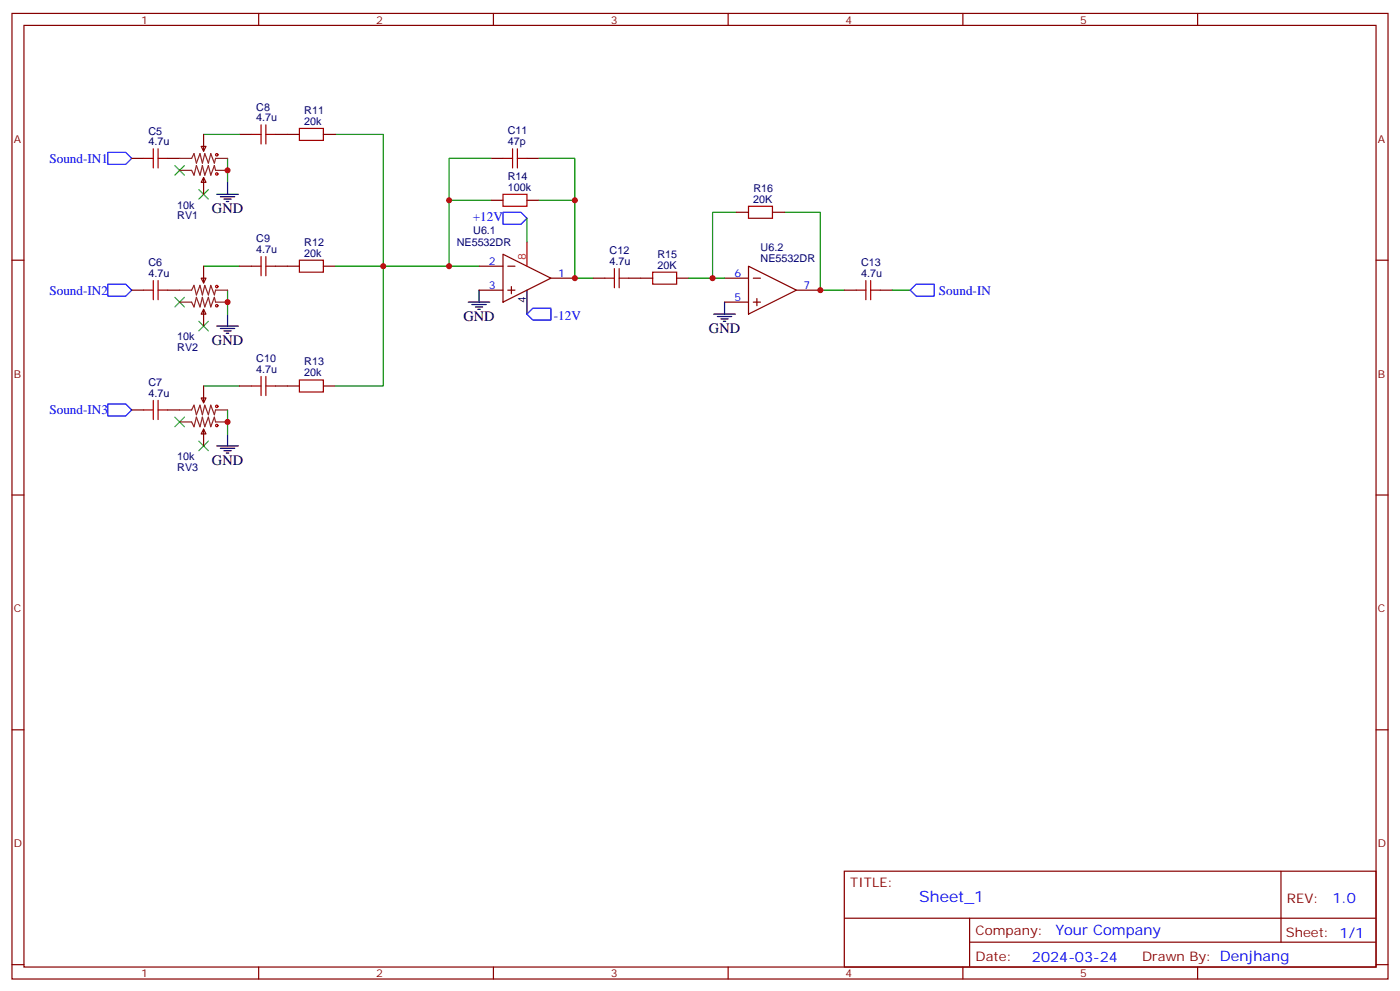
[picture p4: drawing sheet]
<svg xmlns="http://www.w3.org/2000/svg" width="412mm" height="292mm" viewBox="0 0 412 292" stroke-linecap="round" stroke-linejoin="round" font-family="sans-serif">
<g fill="none" stroke="#870000" stroke-width=".35">
<path d="M3.5 4h405.4v284.3h-405.4zM7.1 7.5h398.2v277.3h-398.2zM76.2 4v3.5M145.3 4v3.5M214.5 4v3.5M283.6 4v3.5M352.8 4v3.5M60 39.6v4.9M70.6 39.6h3.5M81.1 39.6h7.1M95.2 39.6h3.6M38.8 46.6h3.5"/>
<path d="M49.4 46.6h3.5M59.3 43.1h1.4l-.7 1.4zM60 52.3l.7 1.4h-1.4zM60 52.3v4.9M144.6 59h3.6M144.6 46.6h3.6M155.2 59h3.5M155.2 46.6h3.5M3.5 76.6h3.6M60 78.4v4.9M70.6 78.4h3.5M81.1 78.4h7.1"/>
<path d="M95.2 78.4h3.6M141.1 78.4h7.1M148.2 74.9l14.1 7-14.1 7.1zM149.6 78.4h2.1M217 62.5h3.5M220.5 78.4l14.1 7-14.1 7.1zM227.5 62.5h3.6M405.3 76.6h3.6M38.8 85.4h3.5M49.4 85.4h3.5M59.3 81.9h1.4l-.7 1.4zM60 91.1l.7 1.4h-1.4z"/>
<path d="M60 91.1v4.9M141.1 85.4h7.1M149.6 85.4h2.1M150.6 84.4v2.1M162.3 81.9h7M174.6 81.9h3.6M185.2 81.9h7.1M199.3 81.9h3.5M213.4 81.9h7.1M213.4 89h7.1M221.9 81.9h2.1M221.9 89h2.1"/>
<path d="M223 87.9v2.1M234.6 85.4h7.1M248.7 85.4h3.5M259.3 85.4h3.5M59.3 117.2h1.4l-.7 1.4zM60 113.7v4.9M70.6 113.7h3.5M81.1 113.7h7.1M95.2 113.7h3.6M38.8 120.7h3.5M49.4 120.7h3.5M60 126.4l.7 1.4h-1.4z"/>
<path d="M60 126.4v4.9M3.5 145.8h3.6M405.3 145.8h3.6M3.5 214.9h3.6M405.3 214.9h3.6M248.7 256.5h156.6v28.3h-156.6zM377.3 256.6v20.8M248.7 270.4h156.5M285.6 277.4h119.6M285.6 270.4v14.1M3.5 284.1h3.6M76.2 284.8v3.5"/>
<path d="M145.3 284.8v3.5M214.5 284.8v3.5M283.6 284.8v3.5M352.8 284.8v3.5M405.3 284.1h3.6"/>
</g>
<path d="M31.7 44.9h5.3l1.8 1.7-1.8 1.8h-5.3zM148.2 62.5h5.3l1.7 1.8-1.7 1.7h-5.3zM31.7 83.7h5.3l1.8 1.7-1.8 1.8h-5.3zM157 90.7h5.3v3.6h-5.3l-1.8-1.8zM268.1 85.4l1.8-1.7h5.3v3.5h-5.3zM31.7 119h5.3l1.8 1.7-1.8 1.8h-5.3z" fill="none" stroke="#00f" stroke-width=".35"/>
<path d="M155.2 71.3v7.1" fill="none" stroke="#f00" stroke-width=".35"/>
<g fill="none" stroke="#000" stroke-width=".35">
<path d="M63.9 57.2h6.3M64.9 57.9h4.2M66 58.6h2.1M66.7 59.3h.7M67 53.7v3.5M63.9 96h6.3M64.9 96.7h4.2M66 97.4h2.1M66.7 98.1h.7M67 92.5v3.5M137.9 89h6.4M139 89.7h4.2"/>
<path d="M140.1 90.4h2.1M140.8 91.1h.7M141.1 85.4v3.6M155.2 85.4v7.1M210.3 92.5h6.3M211.3 93.2h4.2M212.4 93.9h2.1M213.1 94.6h.7M213.4 89v3.5M63.9 131.3h6.3M64.9 132h4.2M66 132.7h2.1"/>
<path d="M66.7 133.4h.7M67 127.8v3.5"/>
</g>
<g fill="none" stroke="#a10000" stroke-width=".35">
<path d="M74.1 39.6h2.8M76.9 36.8v5.6M78.3 39.6h2.8M78.3 36.8v5.6M88.2 37.8h7v3.5h-7zM42.3 46.6h2.9M45.2 43.8v5.7M46.6 46.6h2.8M46.6 43.8v5.7M148.2 57.2h7v3.5h-7zM148.2 46.6h2.8M151 43.8v5.7"/>
<path d="M152.4 46.6h2.8M152.4 43.8v5.7M74.1 78.4h2.8M76.9 75.6v5.6M78.3 75.6v5.6M78.3 78.4h2.8M88.2 76.6h7v3.6h-7zM181 79.1v5.6M182.4 79.1v5.6M220.5 60.7h7v3.6h-7zM42.3 85.4h2.9M45.2 82.6v5.7"/>
<path d="M46.6 82.6v5.7M46.6 85.4h2.8M178.2 81.9h2.8M182.4 81.9h2.8M192.3 80.2h7v3.5h-7zM252.2 85.4h2.9M255.1 82.6v5.7M256.5 85.4h2.8M256.5 82.6v5.7M45.2 117.9v5.6M46.6 117.9v5.6M74.1 113.7h2.8"/>
<path d="M76.9 110.8v5.7M78.3 110.8v5.7M78.3 113.7h2.8M88.2 111.9h7v3.5h-7zM42.3 120.7h2.9M46.6 120.7h2.8"/>
<circle cx="63.9" cy="51.2" r=".35"/>
<circle cx="63.9" cy="45.6" r=".35"/>
<circle cx="63.9" cy="84.4" r=".35"/>
<circle cx="63.9" cy="90" r=".35"/>
<circle cx="63.9" cy="119.7" r=".35"/>
<circle cx="63.9" cy="125.3" r=".35"/>
</g>
<g fill="none" stroke="#008700" stroke-width=".35">
<path d="M60 39.6h10.6M98.8 39.6h14.1v38.8h19.4M67 46.6v7.1M144.6 59h-12.3v19.4h8.8M144.6 46.6h-12.3v12.4M158.7 59h10.6v22.9h5.3M158.7 46.6h10.6v12.4M60 78.4h10.6M98.8 78.4h14.1v35.3h-14.1M155.2 64.3v7M217 62.5h-7.1v19.4M231.1 62.5h10.6v22.9h7"/>
<path d="M67 85.4v7.1M202.8 81.9h10.6M262.8 85.4h5.3M60 113.7h10.6M67 120.7v7.1"/>
</g>
<path d="M51.5 48.8l2.8 2.8M54.3 48.8l-2.8 2.8M58.6 55.8l2.8 2.8M61.4 55.8l-2.8 2.8M51.5 87.6l2.8 2.8M54.3 87.6l-2.8 2.8M58.6 94.6l2.8 2.8M61.4 94.6l-2.8 2.8M51.5 122.8l2.8 2.9M54.3 122.8l-2.8 2.9M58.6 129.9l2.8 2.8M61.4 129.9l-2.8 2.8" fill="none" stroke="#3c3" stroke-width=".35"/>
<path d="M52.9 50.2h3.5l.7 1.4 .8-2.8 1 2.8 .7-2.8 .7 2.8 1.1-2.8 .7 2.8 1-2.8 .4 1.4h3.5M52.9 46.6h3.5l.7-1.4 .8 2.8 1-2.8 .7 2.8 .7-2.8 1.1 2.8 .7-2.8 1 2.8 .4-1.4h3.5M52.9 89h3.5l.7 1.4 .8-2.8 1 2.8 .7-2.8 .7 2.8 1.1-2.8 .7 2.8 1-2.8 .4 1.4h3.5M52.9 85.4h3.5l.7-1.4 .8 2.9 1-2.9 .7 2.9 .7-2.9 1.1 2.9 .7-2.9 1 2.9 .4-1.5h3.5M52.9 124.2h3.5l.7 1.5 .8-2.9 1 2.9 .7-2.9 .7 2.9 1.1-2.9 .7 2.9 1-2.9 .4 1.4h3.5M52.9 120.7h3.5l.7-1.4 .8 2.8 1-2.8 .7 2.8 .7-2.8 1.1 2.8 .7-2.8 1 2.8 .4-1.4h3.5" fill="none" stroke="#8c2424" stroke-width=".35"/>
<g fill="#c00">
<circle cx="169.3" cy="81.9" r=".88"/>
<circle cx="132.3" cy="59" r=".88"/>
<circle cx="169.3" cy="59" r=".88"/>
<circle cx="132.3" cy="78.4" r=".88"/>
<circle cx="67" cy="50.2" r=".88"/>
<circle cx="67" cy="89" r=".88"/>
<circle cx="241.7" cy="85.4" r=".88"/>
<circle cx="112.9" cy="78.4" r=".88"/>
<circle cx="209.9" cy="81.9" r=".88"/>
<circle cx="67" cy="124.2" r=".88"/>
</g>
<text font-size="4.6" fill="#00f" x="270.8" y="265.6">Sheet_1</text>
<g font-size="4.2">
<text x="62.4" y="62.9">GND</text>
<text x="136.5" y="94.6">GND</text>
<text x="62.4" y="101.7">GND</text>
<text x="208.8" y="98.1">GND</text>
<text x="62.4" y="136.9">GND</text>
</g>
<g font-size="4.2" fill="#00f">
<text x="392.5" y="265.8">1.0</text>
<text x="310.9" y="275.4">Your Company</text>
<text x="304" y="283.2">2024-03-24</text>
</g>
<g font-size="3.9" fill="#00f">
<text x="14.6" y="47.9">Sound-IN1</text>
<text x="139.3" y="65">+12V</text>
<text x="14.6" y="86.7">Sound-IN2</text>
<text x="276.6" y="86.8">Sound-IN</text>
<text x="163.1" y="94.3">-12V</text>
<text x="14.6" y="122">Sound-IN3</text>
</g>
<g font-size="3.9" fill="#800">
<text x="250.5" y="261.1">TITLE:</text>
<text x="379.1" y="265.8">REV:</text>
<text x="287.4" y="275.3">Company:</text>
<text x="378.7" y="275.9">Sheet: 1/1</text>
<text x="287.4" y="283">Date:</text>
<text x="336.4" y="283.1">Drawn By: Denjhang</text>
</g>
<g font-size="3.2" fill="#800">
<text x="41.6" y="6.9">1</text>
<text x="110.8" y="6.9">2</text>
<text x="179.9" y="6.9">3</text>
<text x="249.1" y="6.9">4</text>
<text x="318.2" y="6.9">5</text>
<text x="4.1" y="42.1">A</text>
<text x="405.9" y="42.1">A</text>
<text x="4.1" y="111.2">B</text>
<text x="405.9" y="111.2">B</text>
<text x="4.1" y="180.3">C</text>
<text x="405.9" y="180.3">C</text>
<text x="4.1" y="249.5">D</text>
<text x="405.9" y="249.5">D</text>
<text x="41.6" y="287.8">1</text>
<text x="110.8" y="287.8">2</text>
<text x="179.9" y="287.8">3</text>
<text x="249.1" y="287.8">4</text>
<text x="318.2" y="287.8">5</text>
</g>
<g font-size="3.2" fill="#000080">
<text x="75.5" y="35.7">4.7u</text>
<text x="75.5" y="32.6">C8</text>
<text x="89.6" y="33.5">R11</text>
<text x="43.8" y="39.6">C5</text>
<text x="89.6" y="36.8">20k</text>
<text x="149.6" y="39.6">C11</text>
<text x="43.8" y="42.8">4.7u</text>
<text x="149.6" y="42.8">47p</text>
<text x="149.6" y="53">R14</text>
<text x="149.6" y="56.2">100k</text>
<text x="221.9" y="59.7">20K</text>
<text x="221.9" y="56.5">R16</text>
<text x="52.2" y="61.5">10k</text>
<text x="52.2" y="64.6">RV1</text>
<text x="75.5" y="71.4">C9</text>
<text x="139.4" y="68.9">U6.1</text>
<text x="75.5" y="74.5">4.7u</text>
<text x="89.6" y="75.6">20k</text>
<text x="89.6" y="72.3">R12</text>
<text x="134.5" y="72.4">NE5532DR</text>
<text x="179.6" y="74.9">C12</text>
<text x="193.7" y="75.9">R15</text>
<text x="224.1" y="77.2">NE5532DR</text>
<text x="224.1" y="74">U6.2</text>
<text x="43.8" y="81.6">4.7u</text>
<text x="43.8" y="78.4">C6</text>
<text x="179.6" y="78">4.7u</text>
<text x="193.7" y="79.1">20K</text>
<text x="253.7" y="81.6">4.7u</text>
<text x="253.7" y="78.4">C13</text>
<text x="52.2" y="100.3">10k</text>
<text x="52.2" y="103.4">RV2</text>
<text x="75.5" y="106.7">C10</text>
<text x="89.6" y="107.6">R13</text>
<text x="43.8" y="113.7">C7</text>
<text x="75.5" y="109.8">4.7u</text>
<text x="89.6" y="110.8">20k</text>
<text x="43.8" y="116.8">4.7u</text>
<text x="52.2" y="135.5">10k</text>
<text x="52.2" y="138.7">RV3</text>
</g>
<text font-size="3.2" fill="#f00" x="154.9" y="76.6" transform="rotate(-90 154.9 76.6)">8</text>
<g font-size="3.2" fill="#00f">
<text x="144" y="78">2</text>
<text x="164.4" y="81.6">1</text>
<text x="216.4" y="81.6">6</text>
<text x="144" y="85.1">3</text>
<text x="216.4" y="88.6">5</text>
<text x="236.7" y="85.1">7</text>
</g>
<text font-size="3.2" x="154.9" y="89.2" transform="rotate(-90 154.9 89.2)">4</text>
</svg>
